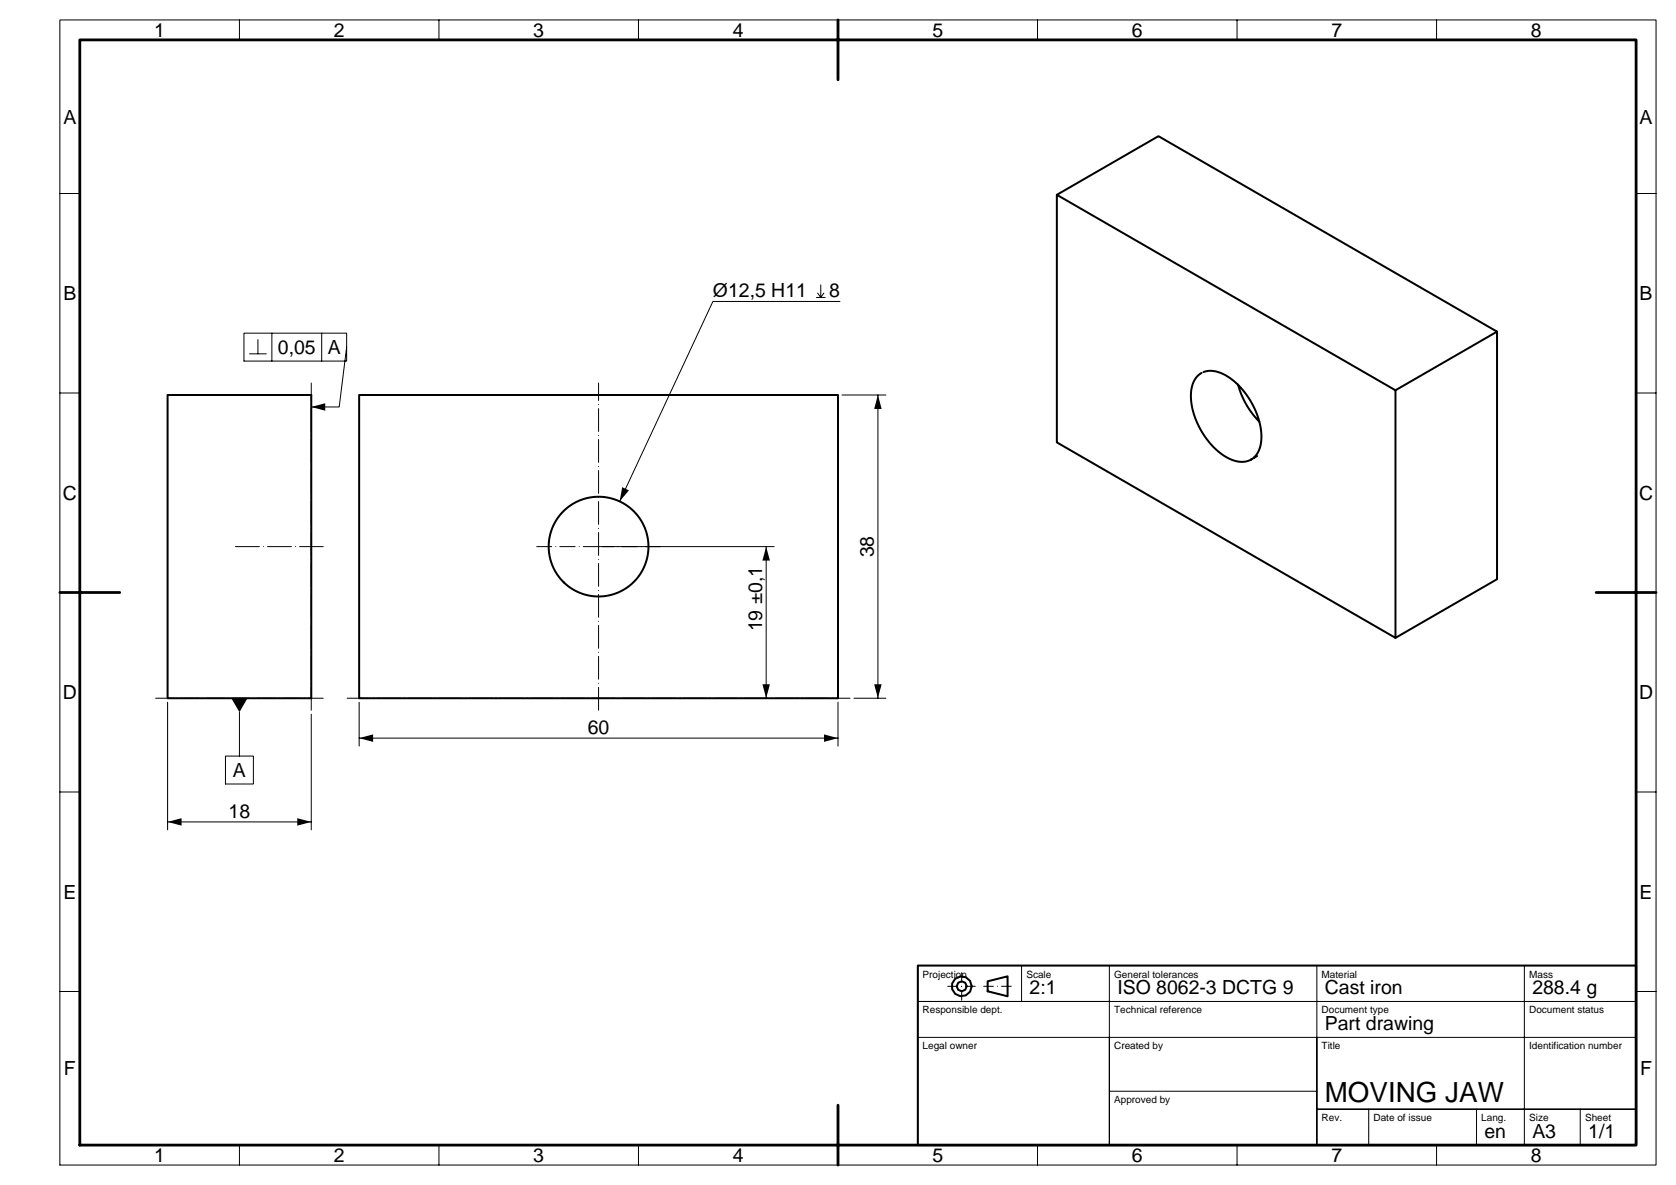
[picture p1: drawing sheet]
<svg xmlns="http://www.w3.org/2000/svg" width="420mm" height="297mm" viewBox="0 0 420 297" stroke-linecap="round" stroke-linejoin="round" font-family="sans-serif">
<path d="M220 99l.9 3.5h-1.8zM78 102l3.5-.9v1.8zM155.9 122.1l1.7 .8-2.3 2.8zM192 137l.9 3.5h-1.8zM58 175h4l-2 3.5zM191.1 171.5h1.8l-.9 3.5zM219.1 171.5h1.8l-.9 3.5zM90 185l3.5-.9v1.8zM206.5 184.1l3.5 .9-3.5 .9zM42 206l3.5-.9v1.8zM74.5 205.1l3.5 .9-3.5 .9z" fill="#000"/>
<g fill="none" stroke="#000" stroke-width=".25">
<path d="M15 5h400v287h-400zM60 5v5M110 5v5M160 5v5M210 5v5M260 5v5M310 5v5M360 5v5M15 48.5h5M410 48.5h5M204.6 74.6h2.2M204.9 73.5l.8 1.1"/>
<path d="M205.7 71.4v3.2l.8-1.1M210.5 75.6h-31.8l-23.4 50.1M15 98.5h5M61.1 83.5h25.8v7h-25.8zM62.5 88.7h4.2M64.6 85.1v3.6M68.1 83.5v7M80.6 83.5v7M86.9 87l-1.9 15h-7M211 99h11M220 99v76M410 98.5h5"/>
<path d="M151 137h43M192 137v38M15 148.5h5M410 148.5h5M42 176v32M60 178.5v11M78 179v29M90 176v11M210 176v11M214 175h8M15 198.5h5M56.5 189.5h7v7h-7z"/>
<path d="M90 185h120M410 198.5h5M42 206h36M15 248.5h5M256 242v9M278 242v9M330 242v45v-27M382 242v45M410 251v-9h-180v45h180v-36h-180h48v36v-27h132M410 248.5h5M230 260h48M278 273.5h52"/>
<path d="M330 278h80zM343 278v9M370 278v9M396 278v9M60 287v5M110 287v5M160 287v5M210 287v5M260 287v5M310 287v5M360 287v5"/>
</g>
<path d="M237.5 247.2h7M241 250.7v-7M246.5 247.2h7" fill="none" stroke="#000" stroke-width=".25" stroke-dasharray="2.4 1 0 1"/>
<path d="M150 137h-15.5M150 137h15.5" fill="none" stroke="#000" stroke-width=".25" stroke-dasharray="3.8 1 0 1"/>
<path d="M78 178v-82M150 178v-82" fill="none" stroke="#000" stroke-width=".25" stroke-dasharray="5.7 1 0 1"/>
<path d="M59 137h22" fill="none" stroke="#000" stroke-width=".25" stroke-dasharray="6 1 0 1"/>
<path d="M87 175h126" fill="none" stroke="#000" stroke-width=".25" stroke-dasharray="5.6 1 0 1"/>
<path d="M39 175h42" fill="none" stroke="#000" stroke-width=".25" stroke-dasharray="4.4 1 0 1"/>
<g fill="none" stroke="#000" stroke-width=".5">
<path d="M264.8 48.8l84.9 49M42 99h36v76h-36zM90 99h120v76h-120zM301.1 93.5a6.8 6.8 0 0 0-2.6 6.9 19.2 19.2 0 0 0 10 14.8 5.6 5.6 0 0 0 5.1 0M301.6 93.2a8.4 8.4 0 0 1 8.1 2.7 18.9 18.9 0 0 1 6.3 15.2l-.6 2-1.2 1.6M310.3 96.4l.9 2.7 1.1 2.3 1.4 2.1 1.9 2.2M375.2 83.1l-25.5 14.7v62.1l25.5-14.7v-62.1l-84.9-49-25.5 14.7v62.1l84.9 49M315 114.3l-1.5 .9M230 242h180v45h-180zM247.5 245.9l5-1.2v5l-5-1.2z"/>
<circle cx="150" cy="137" r="12.5"/>
<circle cx="241" cy="247.2" r="2.5"/>
<circle cx="241" cy="247.2" r="1.25"/>
</g>
<path d="M20 10h390v277h-390zM210 5v15M15 148.5h15M400 148.5h15M210 277v15" fill="none" stroke="#000" stroke-width=".7"/>
<text font-size="7" x="332" y="276.2">MOVING JAW</text>
<g font-size="4.9">
<text x="38.6" y="9.3">1</text>
<text x="83.6" y="9.3">2</text>
<text x="133.6" y="9.3">3</text>
<text x="183.6" y="9.3">4</text>
<text x="233.6" y="9.3">5</text>
<text x="283.6" y="9.3">6</text>
<text x="333.6" y="9.3">7</text>
<text x="383.6" y="9.3">8</text>
<text x="15.9" y="31">A</text>
<text x="410.9" y="31">A</text>
<text x="15.9" y="75.2">B</text>
<text x="178.7" y="74.6">Ø12,5 H11</text>
<text x="207.8" y="74.6">8</text>
<text x="410.9" y="75.2">B</text>
<text x="69.6" y="88.8">0,05</text>
<text x="82.1" y="88.8">A</text>
<text x="15.7" y="125.3">C</text>
<text x="410.7" y="125.3">C</text>
<text x="219" y="139.7" transform="rotate(-90 219 139.7)">38</text>
<text x="191" y="158.3" transform="rotate(-90 191 158.3)">19 ±0,1</text>
<text x="15.7" y="175.3">D</text>
<text x="410.7" y="175.3">D</text>
<text x="147.3" y="184">60</text>
<text x="58.4" y="194.7">A</text>
<text x="57.3" y="205">18</text>
<text x="15.9" y="225.3">E</text>
<text x="410.9" y="225.3">E</text>
<text x="258" y="249.2">2:1</text>
<text x="280" y="249.2">ISO 8062-3 DCTG 9</text>
<text x="332" y="249.2">Cast iron</text>
<text x="384" y="249.2">288.4 g</text>
<text x="332" y="258.2">Part drawing</text>
<text x="16" y="269.5">F</text>
<text x="411" y="269.5">F</text>
<text x="372" y="285.2">en</text>
<text x="384" y="285.2">A3</text>
<text x="398" y="285.2">1/1</text>
<text x="38.6" y="291.3">1</text>
<text x="83.6" y="291.3">2</text>
<text x="133.6" y="291.3">3</text>
<text x="183.6" y="291.3">4</text>
<text x="233.6" y="291.3">5</text>
<text x="283.6" y="291.3">6</text>
<text x="333.6" y="291.3">7</text>
<text x="383.6" y="291.3">8</text>
</g>
<g font-size="2.5">
<text x="231.2" y="245">Projection</text>
<text x="257.2" y="245">Scale</text>
<text x="279.2" y="245">General tolerances</text>
<text x="331.2" y="245">Material</text>
<text x="383.2" y="245">Mass</text>
<text x="231.2" y="254">Responsible dept.</text>
<text x="279.2" y="254">Technical reference</text>
<text x="331.2" y="254">Document type</text>
<text x="383.2" y="254">Document status</text>
<text x="231.2" y="263">Legal owner</text>
<text x="279.2" y="263">Created by</text>
<text x="331.2" y="263">Title</text>
<text x="383.2" y="263">Identification number</text>
<text x="279.2" y="276.5">Approved by</text>
<text x="331.2" y="281">Rev.</text>
<text x="344.2" y="281">Date of issue</text>
<text x="371.2" y="281">Lang.</text>
<text x="383.2" y="281">Size</text>
<text x="397.2" y="281">Sheet</text>
</g>
</svg>
